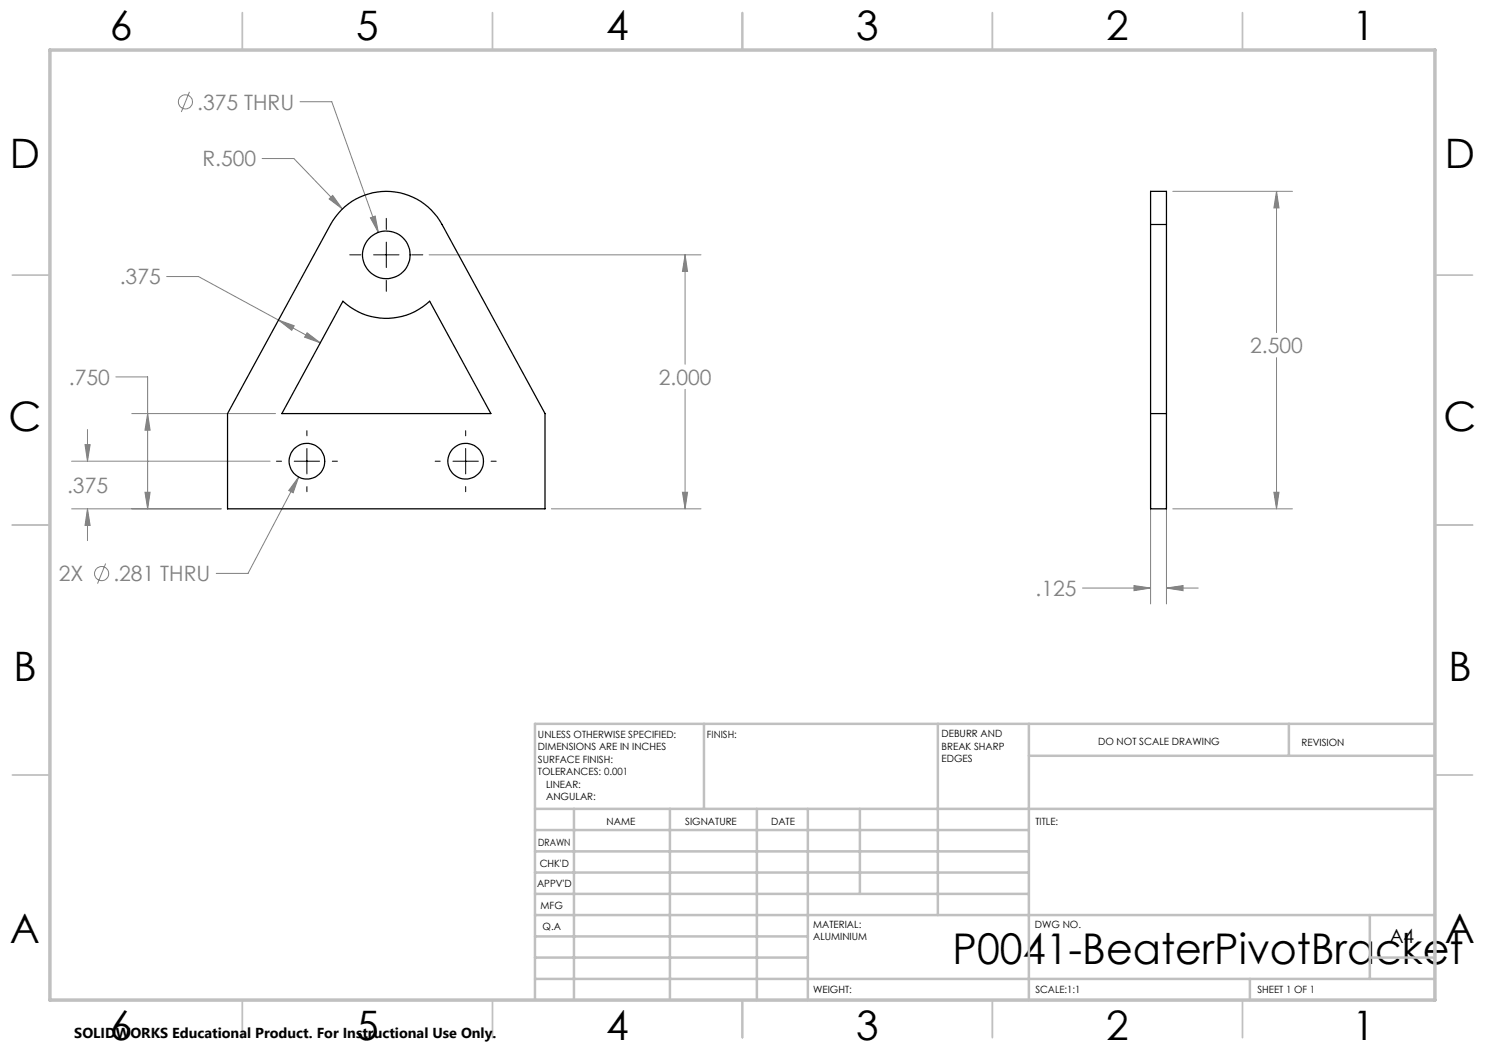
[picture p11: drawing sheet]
<svg xmlns="http://www.w3.org/2000/svg" width="297mm" height="210mm" viewBox="0 0 297 210" stroke-linecap="round" stroke-linejoin="round" font-family="sans-serif">
<g fill="none" stroke="#808080" stroke-width=".2">
<path d="M37.9 18.4l-1.6 4M52.4 31.7h6.4l9.7 10.1M60 20.3h6.4l9.3 26.2M65.8 39.8l.7-.7 2 2.7zM234.6 38.3h23.9M255.3 38.3l.5 3.3h-1zM255.3 38.3v28.2M33.3 55.3h6.4l16 8.7M74.1 43.6l.9-.4 .7 3.3zM85.8 51h54.4M137 51l.5 3.3h-1zM137 51v21.8"/>
<path d="M23.2 75.4h6.3v26.4M55.7 64l3.1 1.1-.5 1zM55.7 64l8.4 4.6M61.4 66.6l2.7 2-3.2-1.2zM137 77.9v23.9M255.3 71.5v30.3M14.3 92.2h39.7M17 88.9h1l-.5 3.3zM17.5 85.9v6.3M26.4 82.7h28.7M29 98.5h1l-.5 3.3zM29.5 82.7l.5 3.3h-1z"/>
<path d="M59.7 95.4l-1.1 3.2-.9-.5zM59.7 95.4l-10.1 19.3h-6.3M136.5 98.5h1l-.5 3.3zM230.1 84v36.8M233.3 84v36.8M254.8 98.5h1l-.5 3.3zM14.3 101.8h29.9M17.5 101.8l.5 3.3h-1zM17.5 101.8v6.3M21.1 112.7l-1.6 4M110.3 101.8h29.9M216.5 117.6h13.6"/>
<path d="M226.8 117.1l3.3 .5-3.3 .5zM233.3 117.6l3.3-.5v1zM233.3 117.6h6.3M234.6 101.8h23.9"/>
<circle cx="37.1" cy="20.4" r="1.41"/>
<circle cx="20.3" cy="114.7" r="1.41"/>
</g>
<g fill="none" stroke="#000" stroke-width=".2">
<path d="M70 51h2.2M74.7 51h5.1M77.3 43.7v2.2M77.3 48.4v5.1M77.3 56v2.3M82.3 51h2.3M55.3 92.2h1M58.8 92.2h5.1M61.4 86.1v1.1M61.4 89.7v5.1M61.4 97.3v1M66.5 92.2h1"/>
<path d="M87 92.2h1.1M90.6 92.2h5.1M93.1 86.1v1.1M93.1 89.7v5.1M93.1 97.3v1M98.2 92.2h1"/>
</g>
<g fill="none" stroke="#c0c0c0" stroke-width=".35">
<path d="M48.5 2.5v7.5M98.5 2.5v7.5M148.5 2.5v7.5M198.5 2.5v7.5M248.5 2.5v7.5M2.5 55h7.5M287 55h7.5M2.5 105h7.5M287 105h7.5M2.5 155h7.5M287 155h7.5M48.5 200v7.5"/>
<path d="M98.5 200v7.5M148.5 200v7.5M198.5 200v7.5M248.5 200v7.5"/>
</g>
<g fill="none" stroke="#c0c0c0" stroke-width=".5">
<path d="M140.8 144.8v17M187.6 144.8v38.2M205.8 144.8v55.2M205.8 151.2h81.2M257.8 144.8v6.4M287 144.8h-180v55.2M107 161.8h180M107 178.8h98.8M107 174.5h98.8M107 170.3h98.8M107 166h98.8M114.8 161.8v38.2"/>
<path d="M134 161.8v38.2M151.4 161.8v38.2M161.6 161.8v38.2M172 161.8v17M107 195.8h180M107 191.5h54.6M107 187.3h54.6M107 183h180M250 195.8v4.2M274 191.5h13M274 183v12.8"/>
</g>
<path d="M10 10h277v190h-277z" fill="none" stroke="#c0c0c0" stroke-width=".7"/>
<path d="M74.1 43.6l1.6 2.9-.7-3.3zM59.7 95.4l-2 2.7 .9 .5zM17.5 101.8l.5 3.3h-1zM17 88.9h1l-.5 3.3zM136.5 98.5h1l-.5 3.3zM137 51l.5 3.3h-1zM65.8 39.8l2.7 2-2-2.7zM61.4 66.6l2.7 2-3.2-1.2zM55.7 64l3.1 1.1-.5 1zM29.5 82.7l.5 3.3h-1zM29 98.5h1l-.5 3.3zM226.8 117.1l3.3 .5-3.3 .5zM233.3 117.6l3.3-.5v1zM254.8 98.5h1l-.5 3.3zM255.3 38.3l.5 3.3h-1z" fill="#808080"/>
<g fill="none" stroke="#000" stroke-width=".25">
<path d="M68.3 42a12.7 12.7 0 0 1 20.1 2.9l20.6 37.8v19.1h-63.5v-19.1l20.6-37.8 1-1.5zM230.1 44.9v-6.6h3.2v6.6M230.1 44.9v56.9h3.2v-56.9M230.1 44.9h3.2M68.6 60.2a12.7 12.7 0 0 0 17.3 0l12.3 22.5h-41.8zM230.1 82.7h3.2"/>
<circle cx="77.3" cy="51" r="4.8"/>
<circle cx="61.4" cy="92.2" r="3.6"/>
<circle cx="93.1" cy="92.3" r="3.6"/>
</g>
<text font-size="8.5" x="190.5" y="192.7">P0041-BeaterPivotBracket</text>
<g font-size="8.1">
<text x="22" y="8">6</text>
<text x="71.2" y="8">5</text>
<text x="121.2" y="8">4</text>
<text x="171.3" y="8">3</text>
<text x="221.3" y="8">2</text>
<text x="270.5" y="8">1</text>
<text x="2" y="33.6">D</text>
<text x="289" y="33.6">D</text>
<text x="1.7" y="86.1">C</text>
<text x="288.7" y="86.1">C</text>
<text x="2.7" y="136.1">B</text>
<text x="289.7" y="136.1">B</text>
<text x="2" y="188.6">A</text>
<text x="289" y="188.6">A</text>
<text x="22" y="208">6</text>
<text x="71.2" y="208">5</text>
<text x="121.2" y="208">4</text>
<text x="171.3" y="208">3</text>
<text x="221.3" y="208">2</text>
<text x="270.5" y="208">1</text>
</g>
<g font-size="4.2" fill="#808080">
<text x="39.4" y="21.9">.375 THRU</text>
<text x="40.5" y="33.3">R.500</text>
<text x="24" y="56.9">.375</text>
<text x="250" y="70.6">2.500</text>
<text x="13.8" y="77">.750</text>
<text x="131.8" y="77">2.000</text>
<text x="13.4" y="98.6">.375</text>
<text x="11.8" y="116.3">2X</text>
<text x="22.7" y="116.3">.281 THRU</text>
<text x="207.1" y="119.2">.125</text>
</g>
<text font-size="3.9" x="277.9" y="188.5">A4</text>
<text font-size="2.9" x="14.9" y="207.6">SOLIDWORKS Educational Product. For Instructional Use Only.</text>
<g font-size="2">
<text x="107.6" y="147.6">UNLESS OTHERWISE SPECIFIED:</text>
<text x="141.4" y="147.6">FINISH:</text>
<text x="188.3" y="147.5">DEBURR AND</text>
<text x="188.3" y="150">BREAK SHARP</text>
<text x="219.6" y="149">DO NOT SCALE DRAWING</text>
<text x="260.3" y="149.2">REVISION</text>
<text x="107.6" y="150.1">DIMENSIONS ARE IN INCHES</text>
<text x="107.6" y="152.6">SURFACE FINISH:</text>
<text x="107.6" y="155.1">TOLERANCES: 0.001</text>
<text x="188.3" y="152.5">EDGES</text>
<text x="109.2" y="157.6">LINEAR:</text>
<text x="109.2" y="160.1">ANGULAR:</text>
<text x="121.3" y="165">NAME</text>
<text x="137" y="164.9">SIGNATURE</text>
<text x="154.2" y="164.9">DATE</text>
<text x="207.1" y="164.9">TITLE:</text>
<text x="107.6" y="169.1">DRAWN</text>
<text x="107.9" y="173.3">CHK'D</text>
<text x="107.4" y="177.4">APPV'D</text>
<text x="108.1" y="181.8">MFG</text>
<text x="108.5" y="186">Q.A</text>
<text x="162.6" y="185.5">MATERIAL:</text>
<text x="207" y="185.5">DWG NO.</text>
<text x="162.6" y="188">ALUMINIUM</text>
<text x="162.6" y="198.5">WEIGHT:</text>
<text x="207.1" y="198.6">SCALE:1:1</text>
<text x="251.5" y="198.6">SHEET 1 OF 1</text>
</g>
</svg>
